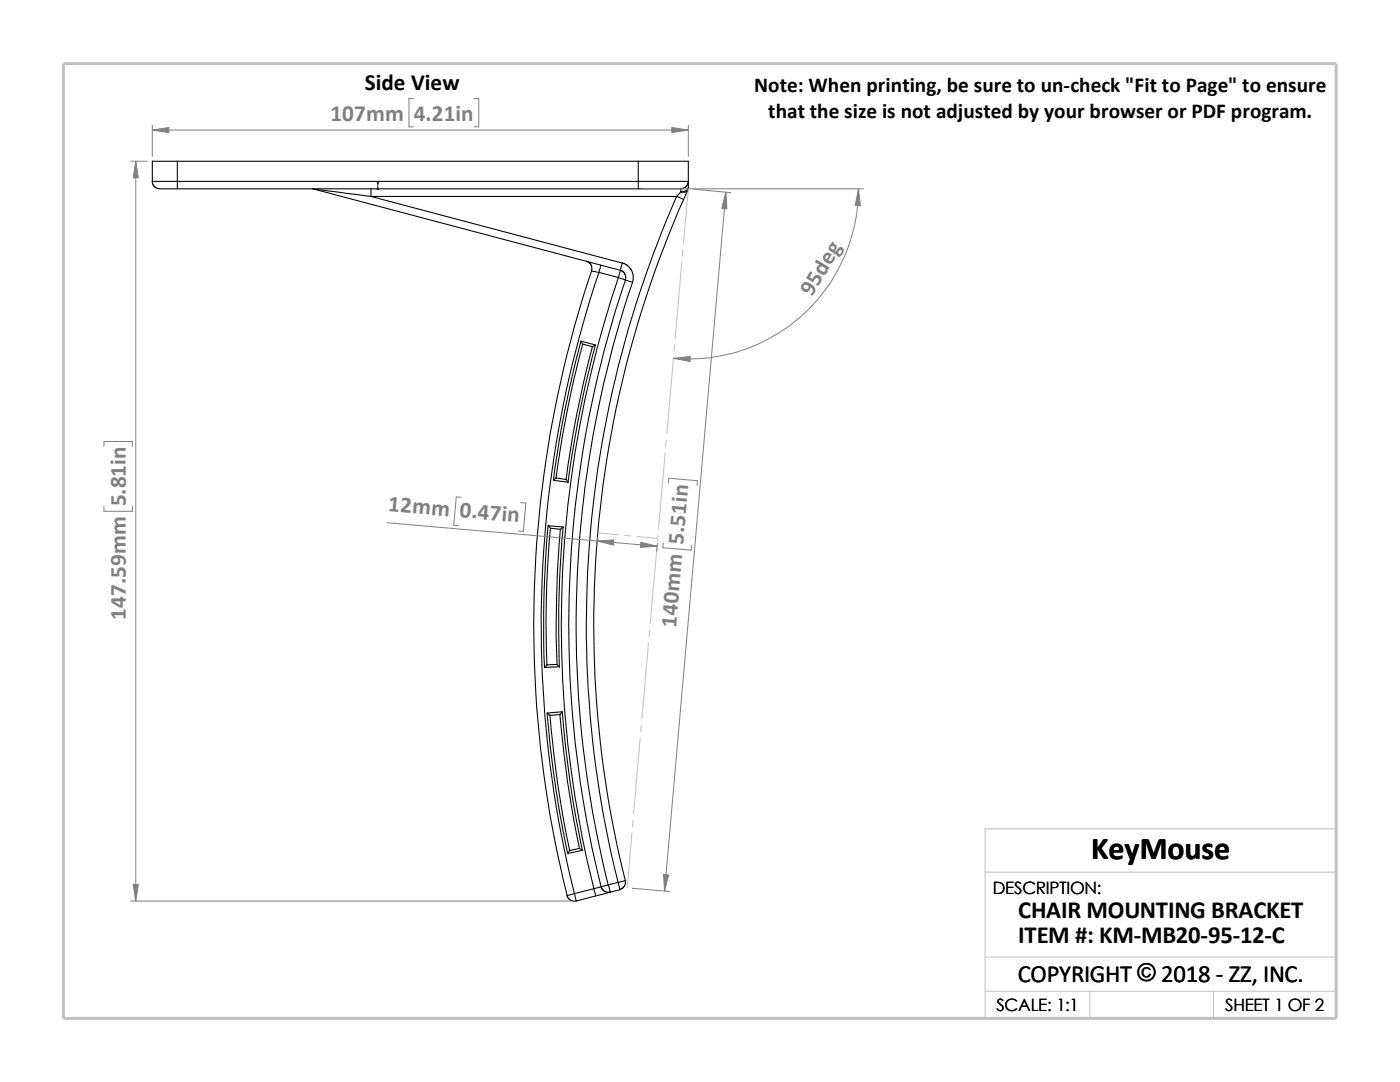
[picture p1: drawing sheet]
<svg xmlns="http://www.w3.org/2000/svg" width="279mm" height="216mm" viewBox="0 0 279 216" stroke-linecap="round" stroke-linejoin="round" font-family="sans-serif">
<g fill="none" stroke="#c0c0c0" stroke-width=".2">
<path d="M137.4 37.7l-1 10.9M136.1 52.4l-1.4 15.2M136.3 49.8l-.1 1.3M134.4 71.3l-1.3 15.2M134.6 68.8l-.1 1.3M132.8 90.3l-1.4 15.2M133 87.8l-.2 1.3M119.3 106.3l4.1 .4M124.7 106.8l1.2 .1M127.2 107.1l4.1 .3M131.1 109.3l-1.3 15.2M131.3 106.8l-.1 1.2"/>
<path d="M129.4 128.3l-1.3 15.2M129.7 125.7l-.2 1.3M127.8 147.2l-1.4 15.2M128 144.7l-.1 1.3M126.1 166.2l-.9 11M126.3 163.7l-.1 1.3M196.6 174h70.1M196.6 191h70.1M196.6 197.8h70.1M217.5 197.8v5.4M242.2 197.8v5.4M26.8 203.2h239.9v-37.8h-70.1v37.8"/>
</g>
<path d="M12.7 12.7h254v190.5h-254z" fill="none" stroke="#c0c0c0" stroke-width=".59"/>
<g fill="none" stroke="#000" stroke-width=".21">
<path d="M30.4 36.2h5M30.4 36.2v.3l.3 .6 .8 .5 3.9 .1M35.4 36.2v1.5M35.4 32.2h-5v4M35.4 36.2h92M35.4 32.2v4M35.4 32.2h92M35.4 37.7h92M62.4 37.7l.3 .1M62.7 37.8l61.1 16.1M62.7 37.8l11.3 1.4M74 39.2l50.2 13.3-.4 1.4"/>
<path d="M74 39.2h61.1M74 37.7v1.5M127.4 37.7h8.5M127.4 32.2v4M127.4 36.2v1.5M127.4 36.2h10M127.4 32.2h10v4M135 39.2a211.9 211.9 0 0 0-11.6 136.9M135.1 39.2l1.3 .6M135.9 37.7v.6M135.9 38.3l-.8 .9M136.4 39.8a209.8 209.8 0 0 0-11.6 135.9"/>
<path d="M137.2 38l-.8 1.8M137.2 38a1.02 1.02 0 0 1-1.3 .3M137.4 36.2l-.4 .9-.4 .4-.7 .2M137.4 37.4a1.27 1.27 0 0 1-1.5 .9M137.4 36.2v1.2M137.4 37.4l-.2 .6M117 52.1l.6 .3 .3 .3 .2 .6v.8M118.1 54.1l1.4 .3M118.1 54.1a222.2 222.2 0 0 0-4.9 124.6l1.4-.4M119.5 54.4l3.9 1M119.5 54.4a219.9 219.9 0 0 0-4.9 123.9M119.9 52.9l-.4 1.5"/>
<path d="M123.4 55.4l1.4 .5M123.4 55.4a216.2 216.2 0 0 0-4.9 121.9M123.8 53.9l.4 .2 .5 .5 .2 .6-.1 .6M123.8 53.9l-.4 1.5M124.2 52.5l1.1 .5 .7 .9 .4 1-.2 1.4M124.8 55.9l1.4 .4M124.8 55.9a215.1 215.1 0 0 0-4.8 121.1M126.2 56.3a213.5 213.5 0 0 0-4.8 120.3M116 68.1l.3 .6M116 68.1l2.8 .7M116 68.1a216.7 216.7 0 0 0-5.6 27.7M116.3 68.7a222.9 222.9 0 0 0-5.3 26.6"/>
<path d="M116.3 68.7l1.9 .5M118.2 69.2a214.8 214.8 0 0 0-5.2 26.5M118.8 68.8l-.6 .4M118.8 68.8a214.7 214.7 0 0 0-5.4 27.4M113 95.7l.4 .5-3-.4M113 95.7l-2-.3-.6 .4M109.4 104.9a216.5 216.5 0 0 0-.7 28.3M109.9 105.4a206.8 206.8 0 0 0-.8 27.3M111.8 105.6a219.1 219.1 0 0 0-.6 27M112.4 105.2a220.5 220.5 0 0 0-.8 27.9M112.4 105.2l-.5 .4-2-.2M112.4 105.2l-3-.3 .5 .5"/>
<path d="M111.2 132.6l.5 .5-3 .1M111.2 132.6l-2.1 .1-.4 .5M109.2 142.3a221 221 0 0 0 4.1 28M109.8 142.7a208.4 208.4 0 0 0 3.9 27M111.8 142.5a220.4 220.4 0 0 0 3.9 26.8M112.2 142a212.9 212.9 0 0 0 4 27.7M112.2 142l-.4 .6-2 .1M112.2 142l-3 .3 .6 .4M113.2 178.7l.2 .5 .4 .4 .7 .2h.5M114.6 178.3l.4 1.5M115.7 169.3l.5 .4-2.9 .6M115.7 169.3l-2 .4-.4 .6"/>
<path d="M118.5 177.3l-3.9 1M118.5 177.3l.4 1.5M118.9 178.8l-3.9 1M120 177l-1.5 .3M120 177l.1 .3 .5 .5 .6 .3 .6-.1M121.4 176.6l.4 1.4M121.4 176.6l-1.4 .4M121.8 178l-2.9 .8M123.4 176.1l-2 .5M123.4 176.1l1.4-.4v.7l-.2 .5-.4 .4-.5 .2M123.4 176.1l.3 1.4-1.9 .5"/>
</g>
<path d="M75.4 36.3l.1 .4h-.2z" fill="#00f" stroke="#00f" stroke-width=".2"/>
<path d="M75.3 37.7h.3M75.3 37.5l.3 .3M75.4 37.7h.1M75.4 36.3v1.5M75.5 37.5l-.3 .3" fill="none" stroke="#00f" stroke-width=".2"/>
<g fill="none" stroke="#808080" stroke-width=".2">
<path d="M82.6 19.6h-1v5.7h1M94.6 19.6h.9v5.7h-.9M26.1 32.2h3.3M27.1 32.2v147.6M30.4 26h107M30.4 25v6.2M128.4 37.7h43.9M137.4 25v6.2M138.4 37.8l7.4 .6M144.9 38.4l-12.3 139.4M171.3 37.7a33.9 33.9 0 0 1-36.9 33.8M20.7 89.1v-1h5.7v1"/>
<path d="M92 99.2l-.9-.1-.5 5.7 .9 .1M133.4 96.4l.1-1 5.7 .5-.1 1M20.7 101v1h5.7v-1M77.3 104.3l53.8 4.7M104 100.3l.9 .1-.5 5.6h-.9M119.3 107.4l-.2 1.6M131.2 108.4l-.1 1.6M132.4 108.3l-.1 1 5.7 .5v-1M26.1 179.8h87.9M126.2 177.2l7.4 .7"/>
</g>
<g fill="#808080" stroke="#808080" stroke-width=".2">
<path d="M144.9 38.4l.2 3.3-1-.1z"/>
<path d="M132.4 174.5l1 .1-.8 3.2z"/>
<path d="M127.9 108.2l3.2 .8-3.3 .2z"/>
<path d="M119.2 107.9l3.3-.2-.1 1.1z"/>
<path d="M134.4 71.5l3.4-.4-.1 1z"/>
<path d="M171.3 37.7l.4 3.3h-1z"/>
<path d="M30.4 26l3.3-.6v1.1z"/>
<path d="M134.1 25.4l3.3 .6-3.3 .5z"/>
<path d="M27.1 32.2l.5 3.3h-1z"/>
<path d="M26.6 176.5h1l-.5 3.3z"/>
</g>
<text font-size="6.4" x="217.8" y="171.4">KeyMouse</text>
<g font-size="4.9">
<text x="203.2" y="183.2">CHAIR MOUNTING BRACKET</text>
<text x="203.2" y="188.1">ITEM #: KM-MB20-95-12-C</text>
<text x="203.1" y="195.9">COPYRIGHT © 2018 - ZZ, INC.</text>
<text x="227" y="195.8">©</text>
</g>
<text font-size="4.6" x="72.8" y="18">Side View</text>
<g font-size="4.6" fill="#808080">
<text x="66" y="24.1">107mm</text>
<text x="82.6" y="24.1">4.21in</text>
<text x="162" y="59.3" transform="rotate(-59 162 59.3)">95deg</text>
<text x="25.1" y="101" transform="rotate(-90 25.1 101)">5.81in</text>
<text x="77.4" y="102" transform="rotate(5 77.4 102)">12mm 0.47in</text>
<text x="25.1" y="123.7" transform="rotate(-90 25.1 123.7)">147.59mm</text>
<text x="134.9" y="125.3" transform="rotate(-85 134.9 125.3)">140mm 5.51in</text>
</g>
<g font-size="4.2">
<text x="150.5" y="18.4">Note: When printing, be sure to un-check &quot;Fit to Page&quot; to ensure</text>
<text x="153.3" y="23.6">that the size is not adjusted by your browser or PDF program.</text>
</g>
<g font-size="3.4">
<text x="198.2" y="178.5">DESCRIPTION:</text>
<text x="198.8" y="201.7">SCALE: 1:1</text>
<text x="244.5" y="201.7">SHEET 1 OF 2</text>
</g>
</svg>
